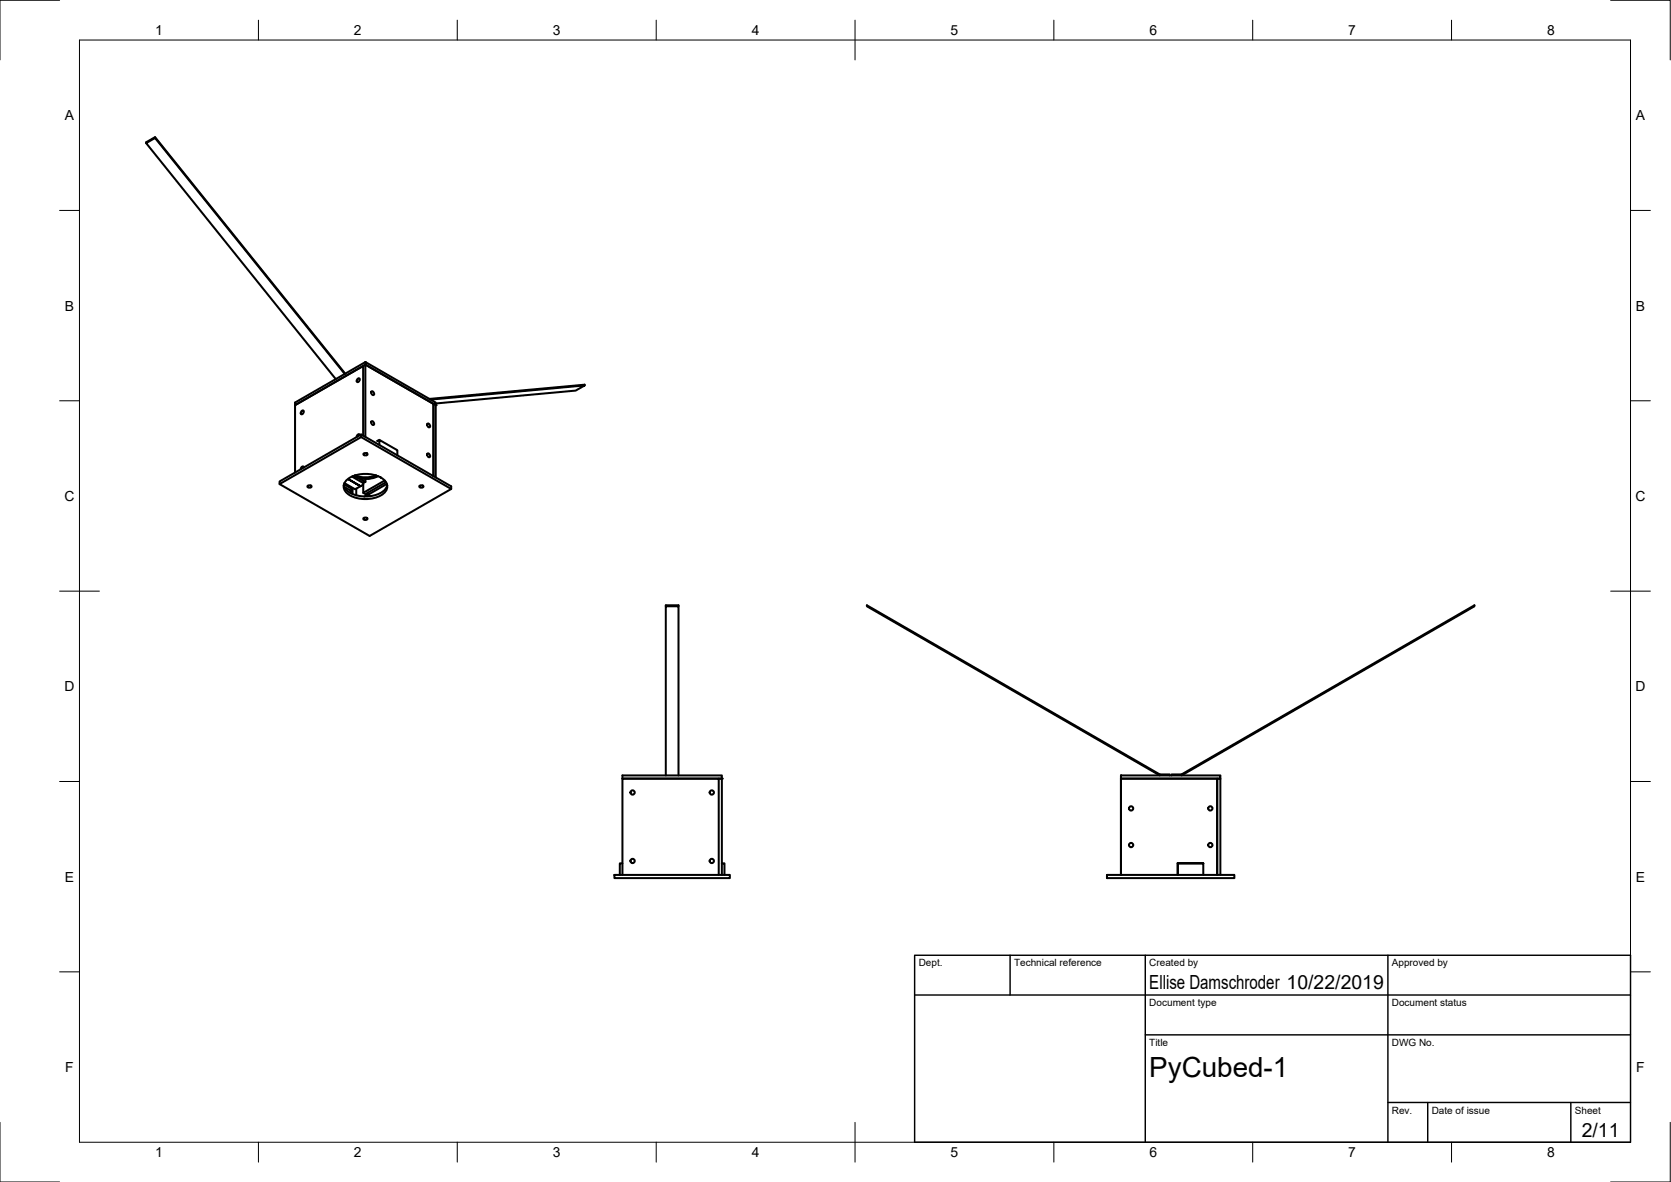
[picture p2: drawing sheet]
<svg xmlns="http://www.w3.org/2000/svg" width="420mm" height="297mm" viewBox="0 0 420 297" stroke-linecap="round" stroke-linejoin="round" font-family="sans-serif">
<!-- layer: Visible -->
<g fill="none" stroke="#000" stroke-width=".51">
<path d="M36.7 36v-.2l2.3-1.3 47.8 59.4M39 34.5v.2M86.7 94l-47.7-59.3-2.3 1.3 47.7 59.3M89.9 95.3l.4-.3 .2 .3-.2 .5-.4 .2-.2-.2zM91.3 92l.6-.4 17.1 9.9v18.2v-18.2M91.9 91.6v18.2M91.9 91l17.7 10.2v.6l-17.7-10.2zM91.9 91l-17.7 10.2v.6l17.7-10.2M93.4 98.4l.5 .1 .1 .7-.5-.1zM147 96.9v-.2l-39.1 3.6M75.8 103.4l.4-.3 .2 .3-.2 .5-.4 .2-.2-.3zM76.4 117.5a.45 .45 0 0 0-.6-.2 .45 .45 0 0 0-.2 .6"/>
<path d="M88.5 119.8l2.8 1.6 .6-.3-1.5-.8M88.7 119.7a7.3 7.3 0 0 0 6.4 0M89.3 119.5a6.4 6.4 0 0 0 5.2 0M90.5 109.4a.45 .45 0 0 0-.6-.2 .45 .45 0 0 0-.2 .6M90.8 109.2l-20.5 11.8v.7l22.6 13 20.6-11.8v-.7l-22.7-13v.6l-20.5 11.9M90.8 109.8l22.7 13.1M91.3 109.5v-17.5l-17.1 9.8v17M91.4 114.1l.6-.2 .4 .3-.6 .2zM93.4 105.9l.5 .1 .1 .7-.5-.1zM95.4 111.8v-1.3l4.5 2.6v1.3M95.4 110.5l-.4 .3M107.4 114l.6 .1 .1 .7-.5-.1z"/>
<path d="M107.4 106.5l.6 .1 .1 .7-.5-.1zM108.3 100.4l38.7-3.5-2.2 1.3-35.2 3.2M109.6 101.8v18.2M77.3 122.2l.7-.2 .3 .3-.6 .3zM86.4 121.9a4.1 4.1 0 0 0 3.5 2.6 7.6 7.6 0 0 0 6.9-1.5l.6-1.1M86.5 121.7l2.1 1.3M86.5 122.3l1.6 1M86.6 121.4l2.7 1.6 1.3-.8-3.1-1.8 3.1 1.8 .7-.4M87.3 120.5a8.1 8.1 0 0 1 9.2 0 2.26 2.26 0 0 1 .9 2.2 2.26 2.26 0 0 1-1.6 1.8 8.3 8.3 0 0 1-8.5-.5 2.13 2.13 0 0 1 0-3.5zM88.1 123.9v-.6l.5-.3v1.2M89.6 122.8v1.7M91.3 123.9l1 .5-.7 .4"/>
<path d="M91.4 130.3l.6-.2 .4 .3-.7 .3zM91.9 120.4v.7M92.5 123.8v.6M96.7 120.8l-5.4 3.1v-2.5M97 121.2l-4.8 2.8 .3 .2M97.3 121.6l-4.8 2.8 .6 .3M105.4 122.2l.7-.2 .4 .3-.7 .3zM167.4 152.4v-.3h3.2v.3M156.5 194.9h25v.8h-25zM167.4 194.9v-42.5h3.2v42.5M180.7 195.7h.8v24.2M281.9 195.7v24.2v-24.2h24.1v24.2v-24.2h.9v24.2"/>
<path d="M281.9 194.9h25v.8h-25zM291.6 194.9l-73.6-42.5v-.3l73.6 42.5h2.5v.3M294.6 194.9v-.3h2.5l73.6-42.5v.3l-73.6 42.5M154.5 219.9h29v.8h-29zM156.5 217h-.6v2.9M156.5 219.9v-24.2h24.2v24.2M181.5 217h.7v2.9M278.3 219.9h32.1v.8h-32.1zM296.1 216.9h6.5h-6.5v3M296.2 219.9v-2.9h6.4v2.9"/>
<circle cx="159.1" cy="199.2" r=".54"/>
<circle cx="179" cy="199.2" r=".54"/>
<circle cx="159.1" cy="216.4" r=".54"/>
<circle cx="179" cy="216.4" r=".54"/>
<circle cx="284.4" cy="203.2" r=".54"/>
<circle cx="284.4" cy="212.4" r=".54"/>
<circle cx="304.3" cy="212.4" r=".54"/>
<circle cx="304.3" cy="203.2" r=".54"/>
</g>
<g fill="#000">
<circle cx="109.6" cy="101.8" r=".25"/>
<circle cx="181.5" cy="195.7" r=".25"/>
</g>
<!-- layer: Border -->
<g fill="none" stroke="#000" stroke-width=".25">
<path d="M15 .1h-15v15M20 10.1h390v276.9h-390zM65 5.1v5M115 5.1v5M165 5.1v5M215 5.1v10M265 5.1v5M315 5.1v5M365 5.1v5M405 .1h15v15M15 52.9h5M410 52.9h5"/>
<path d="M15 100.7h5M410 100.7h5M15 148.6h10M405 148.6h10M15 196.4h5M410 196.4h5M15 244.2h5M410 244.2h5M0 282.1v14.9h15M65 287v5M115 287v5M165 287v5"/>
<path d="M215 282.1v9.9M265 287v5M315 287v5M365 287v5M420 282.1v14.9h-15"/>
</g>
<!-- layer: TitleBlock -->
<path d="M230 240.1h180v46.9h-180zM230 250h180M254 240.1v9.9M288 240.1v46.9M349 240.1v46.9M288 260.1h122M349 277.1h61M359 277.1v9.9M395 277.1v9.9" fill="none" stroke="#000" stroke-width=".36"/>
<text font-size="7" x="289" y="270.6">PyCubed-1</text>
<g font-size="4.9">
<text x="289" y="248.5">Ellise Damschroder 10/22/2019</text>
<text x="397.7" y="285.7">2/11</text>
</g>
<g font-size="3.5">
<text x="39" y="8.8">1</text>
<text x="89" y="8.8">2</text>
<text x="139" y="8.8">3</text>
<text x="189" y="8.8">4</text>
<text x="239" y="8.8">5</text>
<text x="289" y="8.8">6</text>
<text x="339" y="8.8">7</text>
<text x="389" y="8.8">8</text>
<text x="16.3" y="30.2">A</text>
<text x="411.3" y="30.2">A</text>
<text x="16.3" y="78">B</text>
<text x="411.3" y="78">B</text>
<text x="16.2" y="125.9">C</text>
<text x="411.2" y="125.9">C</text>
<text x="16.2" y="173.7">D</text>
<text x="411.2" y="173.7">D</text>
<text x="16.3" y="221.6">E</text>
<text x="411.3" y="221.6">E</text>
<text x="16.4" y="269.4">F</text>
<text x="411.4" y="269.4">F</text>
<text x="39" y="290.8">1</text>
<text x="89" y="290.8">2</text>
<text x="139" y="290.8">3</text>
<text x="189" y="290.8">4</text>
<text x="239" y="290.8">5</text>
<text x="289" y="290.8">6</text>
<text x="339" y="290.8">7</text>
<text x="389" y="290.8">8</text>
</g>
<g font-size="2.5">
<text x="231" y="242.9">Dept.</text>
<text x="255" y="242.9">Technical reference</text>
<text x="289" y="242.9">Created by</text>
<text x="350" y="242.9">Approved by</text>
<text x="289" y="252.8">Document type</text>
<text x="350" y="252.8">Document status</text>
<text x="289" y="262.9">Title</text>
<text x="350" y="262.9">DWG No.</text>
<text x="350" y="279.9">Rev.</text>
<text x="360" y="279.9">Date of issue</text>
<text x="396" y="279.9">Sheet</text>
</g>
</svg>
